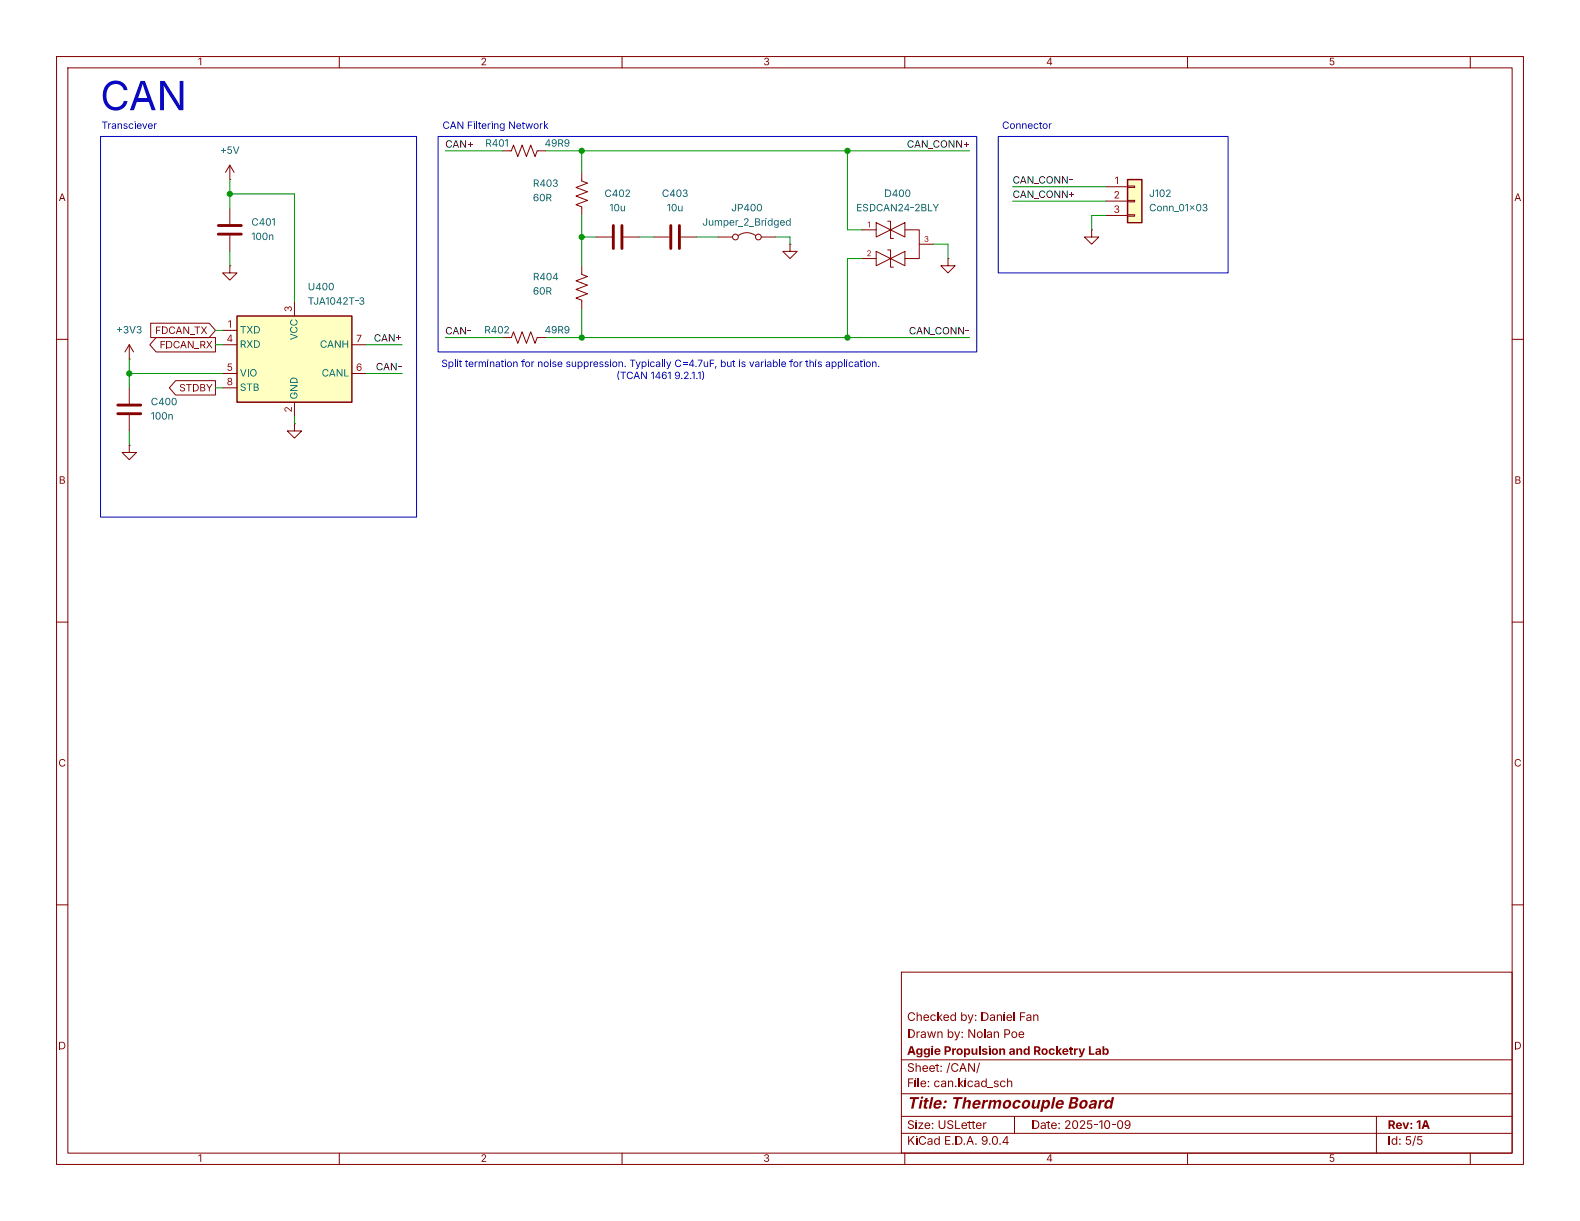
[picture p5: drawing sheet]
<svg xmlns="http://www.w3.org/2000/svg" width="279mm" height="216mm" viewBox="0 0 279 216" stroke-linecap="round" stroke-linejoin="round" font-family="sans-serif">
<path d="M10 10h259.4v195.9h-259.4zM12 12h255.4v191.9h-255.4zM60 10v2M110 10v2M160 10v2M210 10v2M260 10v2M159.4 171.9h108v32h-108z" fill="none" stroke="#840000" stroke-width=".18"/>
<g fill="#840000">
<path d="M85.2 10.3a.44 .44 0 0 1 .7 .1 .44 .44 0 0 1-.2 .7l-.3 .3h.6v.1h-.9l.6-.7a.25 .25 0 0 0 0-.4 .25 .25 0 0 0-.4 .2h-.2z"/>
<path d="M135.2 10.3a.38 .38 0 0 1 .6 0 .38 .38 0 0 1-.1 .6 .41 .41 0 0 1 0 .7 .41 .41 0 0 1-.6-.4h.2a.27 .27 0 0 0 .3 .2 .27 .27 0 0 0 .2-.3 .27 .27 0 0 0-.4-.2v-.1a.25 .25 0 0 0 .4-.1 .25 .25 0 0 0-.2-.4 .25 .25 0 0 0-.3 .2h-.2z"/>
<path d="M235.2 10.2h.7v.2h-.5l-.1 .4a.43 .43 0 0 1 .6 .1 .43 .43 0 0 1-.2 .6 .43 .43 0 0 1-.6-.3h.2a.3 .3 0 0 0 .4 .1 .3 .3 0 0 0 0-.5 .3 .3 0 0 0-.4 .1h-.2z"/>
</g>
<path d="M60 203.9v2M110 203.9v2M160 203.9v2M210 203.9v2M260 203.9v2" fill="none" stroke="#840000" stroke-width=".18"/>
<g fill="#840000">
<path d="M85.2 204.2a.44 .44 0 0 1 .7 .1 .44 .44 0 0 1-.2 .7l-.3 .3h.6v.1h-.9l.6-.7a.25 .25 0 0 0 0-.4 .25 .25 0 0 0-.4 .2h-.2z"/>
<path d="M135.2 204.2a.38 .38 0 0 1 .6 0 .38 .38 0 0 1-.1 .6 .41 .41 0 0 1 0 .7 .41 .41 0 0 1-.6-.4h.2a.27 .27 0 0 0 .3 .2 .27 .27 0 0 0 .2-.3 .27 .27 0 0 0-.4-.2v-.1a.25 .25 0 0 0 .4-.1 .25 .25 0 0 0-.2-.4 .25 .25 0 0 0-.3 .2h-.2z"/>
<path d="M235.2 204.1h.7v.2h-.5l-.1 .4a.43 .43 0 0 1 .6 .1 .43 .43 0 0 1-.2 .6 .43 .43 0 0 1-.6-.3h.2a.3 .3 0 0 0 .4 .1 .3 .3 0 0 0 0-.5 .3 .3 0 0 0-.4 .1h-.2z"/>
</g>
<path d="M10 60h2M267.4 60h2M10 110h2M267.4 110h2M10 160h2M267.4 160h2" fill="none" stroke="#840000" stroke-width=".18"/>
<path d="M199 198.2a.62 .62 0 0 1 .8 .1 .62 .62 0 0 1 .1 .8 .52 .52 0 0 1-.4 .5 .52 .52 0 0 1-.6-.4h.2a.37 .37 0 0 0 .5 .2 .37 .37 0 0 0 .1-.5 .47 .47 0 0 1-.5 .2 .47 .47 0 0 1-.3-.5h.2a.33 .33 0 0 0 .4 .3 .33 .33 0 0 0 .1-.6 .33 .33 0 0 0-.5 .2l-.2 .1z" fill="#840000"/>
<path d="M159.4 197.4h108M159.4 193.4h108M159.4 200.4h108" fill="none" stroke="#840000" stroke-width=".18"/>
<g fill="#840000">
<path d="M178.1 190.7h.2l-.1 .7a.39 .39 0 0 1 .5-.3 .39 .39 0 0 1 .3 .4v.7h-.2v-.7a.27 .27 0 0 0-.3-.3 .27 .27 0 0 0-.2 .3v.7h-.2z"/>
<circle cx="163.1" cy="194.1" r=".22"/>
</g>
<path d="M90.2 59.7h.2l.4-1 .8 2 .7-2 .8 2 .8-2 .7 2 .4-1h1.5M115.6 41.9h2.8M120.4 41.9h2.8M167.6 45.7v1.3h1.3l-1.3 1.3-1.2-1.3h1.2M167.6 45.7h.1M159.4 187.4h108M179.4 197.4v3M243.4 197.4v6.5" fill="none" stroke="#840000" stroke-width=".18"/>
<path d="M118.6 39.9v4M120.1 39.9v4" fill="none" stroke="#840000" stroke-width=".51"/>
<path d="M118.9 36.2a.51 .51 0 0 1 .7 0 .51 .51 0 0 1 .1 .7 .47 .47 0 0 1-.6 .5 .47 .47 0 0 1-.3-.7h.1a.34 .34 0 0 0 .3 .5 .34 .34 0 0 0 .3-.5 .34 .34 0 0 0-.3-.5 .34 .34 0 0 0-.3 .5h-.1z" fill="#006464"/>
<g fill="none" stroke="#840000" stroke-width=".18">
<path d="M40.6 31.8h.1M40.6 29.2l-.7 1.3M40.6 29.2l.8 1.3M40.6 29.2v2.6M90.2 26.7h.2l.4-1 .8 2 .7-2 .8 2 .8-2 .7 2 .4-1h1.5M102.9 30.5v1.5l1 .4-2 .7 2 .8-2 .8 2 .7-2 .8 1 .4v1.5M154.9 39.4l2.6 1.2-2.6 1.3zM157 39.1h.5v3.1h.5M102.9 47v1.5l1 .4-2 .8 2 .7-2 .8 2 .7-2 .8 1 .4v1.5M139.7 43.2v1.3h1.3l-1.3 1.2-1.3-1.2h1.3M139.7 43.2h.1M152.4 40.6h2.5"/>
<path d="M152.4 45.7h2.5M154.9 44.5l2.6 1.2-2.6 1.3zM157 44.2h.5v3h.5M157.5 40.6l2.5-1.2v2.5zM157.5 45.7l2.5-1.2v2.5zM160 40.6h2.6v5.1h-2.6M162.6 43.2h2.5"/>
</g>
<path d="M199.4 31.8h2.5v7.6h-2.5z" fill="#ffffc2"/>
<path d="M199.4 31.8h2.5v7.6h-2.5z" fill="none" stroke="#840000" stroke-width=".25"/>
<g fill="none" stroke="#840000" stroke-width=".18">
<path d="M195.6 33h3.8M195.6 35.6h3.8M195.6 38.1h3.8M199.4 32.9h1.3v.2h-1.3zM199.4 35.4h1.3v.3h-1.3zM199.4 38h1.3v.2h-1.3zM127 41.9h2.5M130.6 41.7a2.54 2.54 0 0 1 3 0M134.6 41.9h2.6M193 40.6v1.3h1.3l-1.3 1.3-1.2-1.3h1.2M193 40.6h.1"/>
<circle cx="130" cy="41.9" r=".51"/>
<circle cx="134.1" cy="41.9" r=".51"/>
</g>
<path d="M139.1 39l.3-.1 .3 .2v-.5h.1v1.3h-.1v-.2a.4 .4 0 0 1-.5 .2 .4 .4 0 0 1-.2-.5h.1a.31 .31 0 0 0 .4 .4 .31 .31 0 0 0 .1-.6l-.3-.1-.2 .3h-.1z" fill="#006464"/>
<path d="M108.5 39.9v4M110 39.9v4" fill="none" stroke="#840000" stroke-width=".51"/>
<path d="M105.4 41.9h2.8M110.2 41.9h2.8" fill="none" stroke="#840000" stroke-width=".18"/>
<path d="M108.8 36.2a.51 .51 0 0 1 .6 0 .51 .51 0 0 1 .1 .7 .47 .47 0 0 1-.5 .5 .47 .47 0 0 1-.4-.7h.2a.34 .34 0 0 0 .3 .5 .34 .34 0 0 0 .3-.5 .34 .34 0 0 0-.3-.5 .34 .34 0 0 0-.3 .5h-.2z" fill="#006464"/>
<path d="M41.9 55.9h20.3v15.2h-20.3z" fill="#ffffc2"/>
<path d="M41.9 55.9h20.3v15.2h-20.3z" fill="none" stroke="#840000" stroke-width=".25"/>
<g fill="none" stroke="#840000" stroke-width=".18">
<path d="M39.4 58.4h2.5M52.1 53.3v2.6M22.9 63.5h.1M22.9 78.7v1.3h1.2l-1.2 1.3-1.3-1.3h1.3M22.9 78.7h.1M22.9 61l-.8 1.2M22.9 61l.7 1.2M22.9 61v2.5M22.9 68.6v2.8M22.9 73.4v2.8M39.4 61h2.5M39.4 66h2.5"/>
<path d="M39.4 68.6h2.5M52.1 74.9v1.3h1.2l-1.2 1.3-1.3-1.3h1.3M52.1 74.9h.1M52.1 71.1v2.6M62.2 61h2.6M62.2 66h2.6"/>
</g>
<path d="M20.8 71.6h4.1M20.8 73.2h4.1" fill="none" stroke="#840000" stroke-width=".51"/>
<g fill="#006464">
<path d="M26.8 73.1l.4-.2v1.3h-.1v-1.2l-.3 .3z"/>
<path d="M27.6 73a.51 .51 0 0 1 .7 0 .51 .51 0 0 1 .1 .7 .47 .47 0 0 1-.5 .5 .47 .47 0 0 1-.4-.7h.2a.34 .34 0 0 0 .3 .6 .34 .34 0 0 0 .2-.6 .34 .34 0 0 0-.2-.5 .34 .34 0 0 0-.3 .5h-.2z"/>
<path d="M28.8 73a.51 .51 0 0 1 .6 0 .51 .51 0 0 1 .1 .7 .47 .47 0 0 1-.5 .5 .47 .47 0 0 1-.4-.7h.2a.34 .34 0 0 0 .3 .6 .34 .34 0 0 0 .3-.6 .34 .34 0 0 0-.3-.5 .34 .34 0 0 0-.3 .5h-.2z"/>
<path d="M29.8 73.2h.1v.3l.2-.3 .4 .1v.9h-.1v-.7l-.2-.2-.3 .2v.7h-.1z"/>
</g>
<path d="M40.6 36.8v2.8M40.6 47v1.3h1.3l-1.3 1.2-1.2-1.2h1.2M40.6 47h.1M40.6 41.7v2.8" fill="none" stroke="#840000" stroke-width=".18"/>
<path d="M38.6 39.9h4.1M38.6 41.4h4.1" fill="none" stroke="#840000" stroke-width=".51"/>
<g fill="#006464">
<path d="M44.5 41.4l.5-.3v1.3h-.1v-1.1l-.4 .2z"/>
<path d="M45.4 41.3a.51 .51 0 0 1 .7 0 .51 .51 0 0 1 .1 .6 .47 .47 0 0 1-.6 .5 .47 .47 0 0 1-.3-.6h.1a.34 .34 0 0 0 .3 .5 .34 .34 0 0 0 .3-.5 .34 .34 0 0 0-.3-.5 .34 .34 0 0 0-.3 .5h-.1z"/>
<path d="M46.5 41.3a.51 .51 0 0 1 .7 0 .51 .51 0 0 1 .1 .6 .47 .47 0 0 1-.5 .5 .47 .47 0 0 1-.4-.6h.2a.34 .34 0 0 0 .3 .5 .34 .34 0 0 0 .3-.5 .34 .34 0 0 0-.3-.5 .34 .34 0 0 0-.3 .5h-.2z"/>
<path d="M47.6 41.5h.1v.2l.2-.2 .4 .1v.8h-.1v-.6l-.2-.2-.3 .2v.6h-.1z"/>
</g>
<path d="M26.6 57.1h10.4l1.1 1.3-1.1 1.3h-10.4zM27.6 59.7h10.5v2.5h-10.5l-1.1-1.2zM31.1 67.3h7v2.6h-7l-1.2-1.3z" fill="none" stroke="#840000" stroke-width=".18"/>
<g fill="none" stroke="#009600" stroke-width=".18">
<path d="M40.6 31.8v5M40.6 34.3h11.5v19M78.7 26.7h10.2M96.5 26.7h74.9M102.9 26.7v3.8M102.9 38.1v8.9M149.9 26.7v13.9h2.5M179.1 33h16.5M179.1 35.6h16.5M195.6 38.1h-2.6v2.5M38.1 58.4h1.3M40.6 44.5v2.5"/>
<path d="M78.7 59.7h10.2M96.5 59.7h74.9M102.9 41.9h2.5M102.9 54.6v5.1M113 41.9h2.6M123.2 41.9h3.8M137.2 41.9h2.5v1.3M152.4 45.7h-2.5v14M165.1 43.2h2.5v2.5M22.9 63.5v5.1M22.9 76.2v2.5M22.9 66h16.5"/>
<path d="M38.1 68.6h1.3M38.1 61h1.3M52.1 73.7v1.2M64.8 61h6.3M64.8 66h6.3"/>
</g>
<g fill="#0000c2">
<path d="M96.4 22.3l.1-.1 .5 .6h-.2z"/>
<path d="M109.4 65.6h.1l-.2 .8 .2 .8h-.1l-.2-.7z"/>
<path d="M124.1 65.6l.2 .1 .2 .6-.2 .9h-.2l.3-.8z"/>
<circle cx="110.5" cy="64.8" r=".12"/>
<circle cx="155.4" cy="64.8" r=".12"/>
</g>
<path d="M17.8 24.1h55.9v67.3h-55.9zM77.5 24.1h95.2v38.1h-95.2zM176.5 24.1h40.7v24.2h-40.7z" fill="none" stroke="#0000c2" stroke-width=".18"/>
<g fill="#009600" stroke="#009600" stroke-width=".18">
<circle cx="102.9" cy="41.9" r=".46"/>
<circle cx="102.9" cy="59.7" r=".46"/>
<circle cx="102.9" cy="26.7" r=".46"/>
<circle cx="149.9" cy="59.7" r=".46"/>
<circle cx="149.9" cy="26.7" r=".46"/>
<circle cx="40.6" cy="34.3" r=".46"/>
<circle cx="22.9" cy="66" r=".46"/>
</g>
<text font-size="7.1" fill="#0000c2" x="17.7" y="21.7">CAN</text>
<text font-size="2.8" fill="#840000" x="160.4" y="196.9">Title: Thermocouple Board</text>
<g font-size="2.1" fill="#840000">
<text x="160.4" y="184.2">Drawn by: Nolan Poe</text>
<text x="160.4" y="181.2">Checked by: Daniel Fan</text>
<text x="160.4" y="190.2">Sheet: /CAN/</text>
<text x="160.4" y="187.2">Aggie Propulsion and Rocketry Lab</text>
<text x="160.4" y="192.9">File: can.kicad_sch</text>
<text x="160.4" y="203.1">KiCad E.D.A. 9.0.4</text>
<text x="160.4" y="200.3">Size: USLetter</text>
<text x="182.4" y="200.3">Date: 2025-10-09</text>
<text x="245.4" y="200.3">Rev: 1A</text>
<text x="245.4" y="203.1">Id: 5/5</text>
</g>
<g font-size="1.8" fill="#840000">
<text x="35" y="12.1">1</text>
<text x="185" y="12.1">4</text>
<text x="10.4" y="36.1">A</text>
<text x="267.8" y="36.1">A</text>
<text x="27.4" y="59.6">FDCAN_TX</text>
<text x="28.2" y="62.1">FDCAN_RX</text>
<text x="31.7" y="69.8">STDBY</text>
<text x="10.4" y="86.1">B</text>
<text x="267.8" y="86.1">B</text>
<text x="10.3" y="136.1">C</text>
<text x="267.7" y="136.1">C</text>
<text x="10.3" y="186.1">D</text>
<text x="267.7" y="186.1">D</text>
<text x="35" y="206">1</text>
<text x="185" y="206">4</text>
</g>
<g font-size="1.8" fill="#0000c2">
<text x="18" y="23.3">Transciever</text>
<text x="78.3" y="23.3">CAN Filtering Network</text>
<text x="177.2" y="23.3">Connector</text>
<text x="78" y="65.4">Split termination for noise suppression.</text>
<text x="111.3" y="65.4">Typically C=4.7uF, but is variable for this application.</text>
<text x="109" y="67.6">(TCAN 14619.2.1.1)</text>
</g>
<g font-size="1.8" fill="#006464">
<text x="38.9" y="27.7">+5V</text>
<text x="85.8" y="26.5">R401</text>
<text x="96.3" y="26.5">49R9</text>
<text x="94.2" y="33.6">R403</text>
<text x="106.9" y="35.4">C402</text>
<text x="117" y="35.4">C403</text>
<text x="156.4" y="35.4">D400</text>
<text x="203.2" y="35.4">J102</text>
<text x="44.4" y="40.4">C401</text>
<text x="94.2" y="36.1">60R</text>
<text x="107.8" y="37.9">10u</text>
<text x="117.9" y="37.9">10u</text>
<text x="124.2" y="40.4">Jumper_2_Bridged</text>
<text x="129.3" y="37.9">JP400</text>
<text x="151.4" y="37.9">ESDCAN24-2BLY</text>
<text x="203.2" y="37.9">Conn_01x03</text>
<text x="54.4" y="51.9">U400</text>
<text x="94.2" y="50.1">R404</text>
<text x="94.2" y="52.6">60R</text>
<text x="20.6" y="59.5">+3V3</text>
<text x="42.4" y="59.5">TXD</text>
<text x="54.4" y="54.4">TJA1042T-3</text>
<text x="85.6" y="59.5">R402</text>
<text x="96.3" y="59.5">49R9</text>
<text x="42.4" y="62">RXD</text>
<text x="53.1" y="60.1" transform="rotate(-90 53.1 60.1)">VCC</text>
<text x="56.6" y="62">CANH</text>
<text x="42.4" y="67.1">VIO</text>
<text x="42.4" y="69.7">STB</text>
<text x="53.1" y="70.6" transform="rotate(-90 53.1 70.6)">GND</text>
<text x="56.9" y="67.1">CANL</text>
<text x="26.7" y="72.2">C400</text>
</g>
<g font-size="1.8" fill="#0f0f0f">
<text x="78.7" y="26.3">CAN+</text>
<text x="160.4" y="26.3">CAN_CONN+</text>
<text x="179.1" y="35.2">CAN_CONN+</text>
<text x="179.1" y="32.7">CAN_CONN-</text>
<text x="78.7" y="59.3">CAN-</text>
<text x="160.7" y="59.3">CAN_CONN-</text>
<text x="66.1" y="60.6">CAN+</text>
<text x="66.5" y="65.7">CAN-</text>
</g>
<g font-size="1.8" fill="#a90000">
<text x="196.9" y="35.3">2</text>
<text x="197.1" y="32.8">1</text>
<text x="196.9" y="37.8">3</text>
<text x="40.3" y="58.2">1</text>
<text x="51.8" y="55.2" transform="rotate(-90 51.8 55.2)">3</text>
<text x="40.1" y="60.7">4</text>
<text x="40.1" y="65.8">5</text>
<text x="62.9" y="65.8">6</text>
<text x="63" y="60.7">7</text>
<text x="40.1" y="68.3">8</text>
<text x="51.8" y="72.9" transform="rotate(-90 51.8 72.9)">2</text>
</g>
<g font-size="1.4" fill="#a90000">
<text x="153.4" y="40.4">1</text>
<text x="153.2" y="45.5">2</text>
<text x="163.4" y="42.9">3</text>
</g>
</svg>
